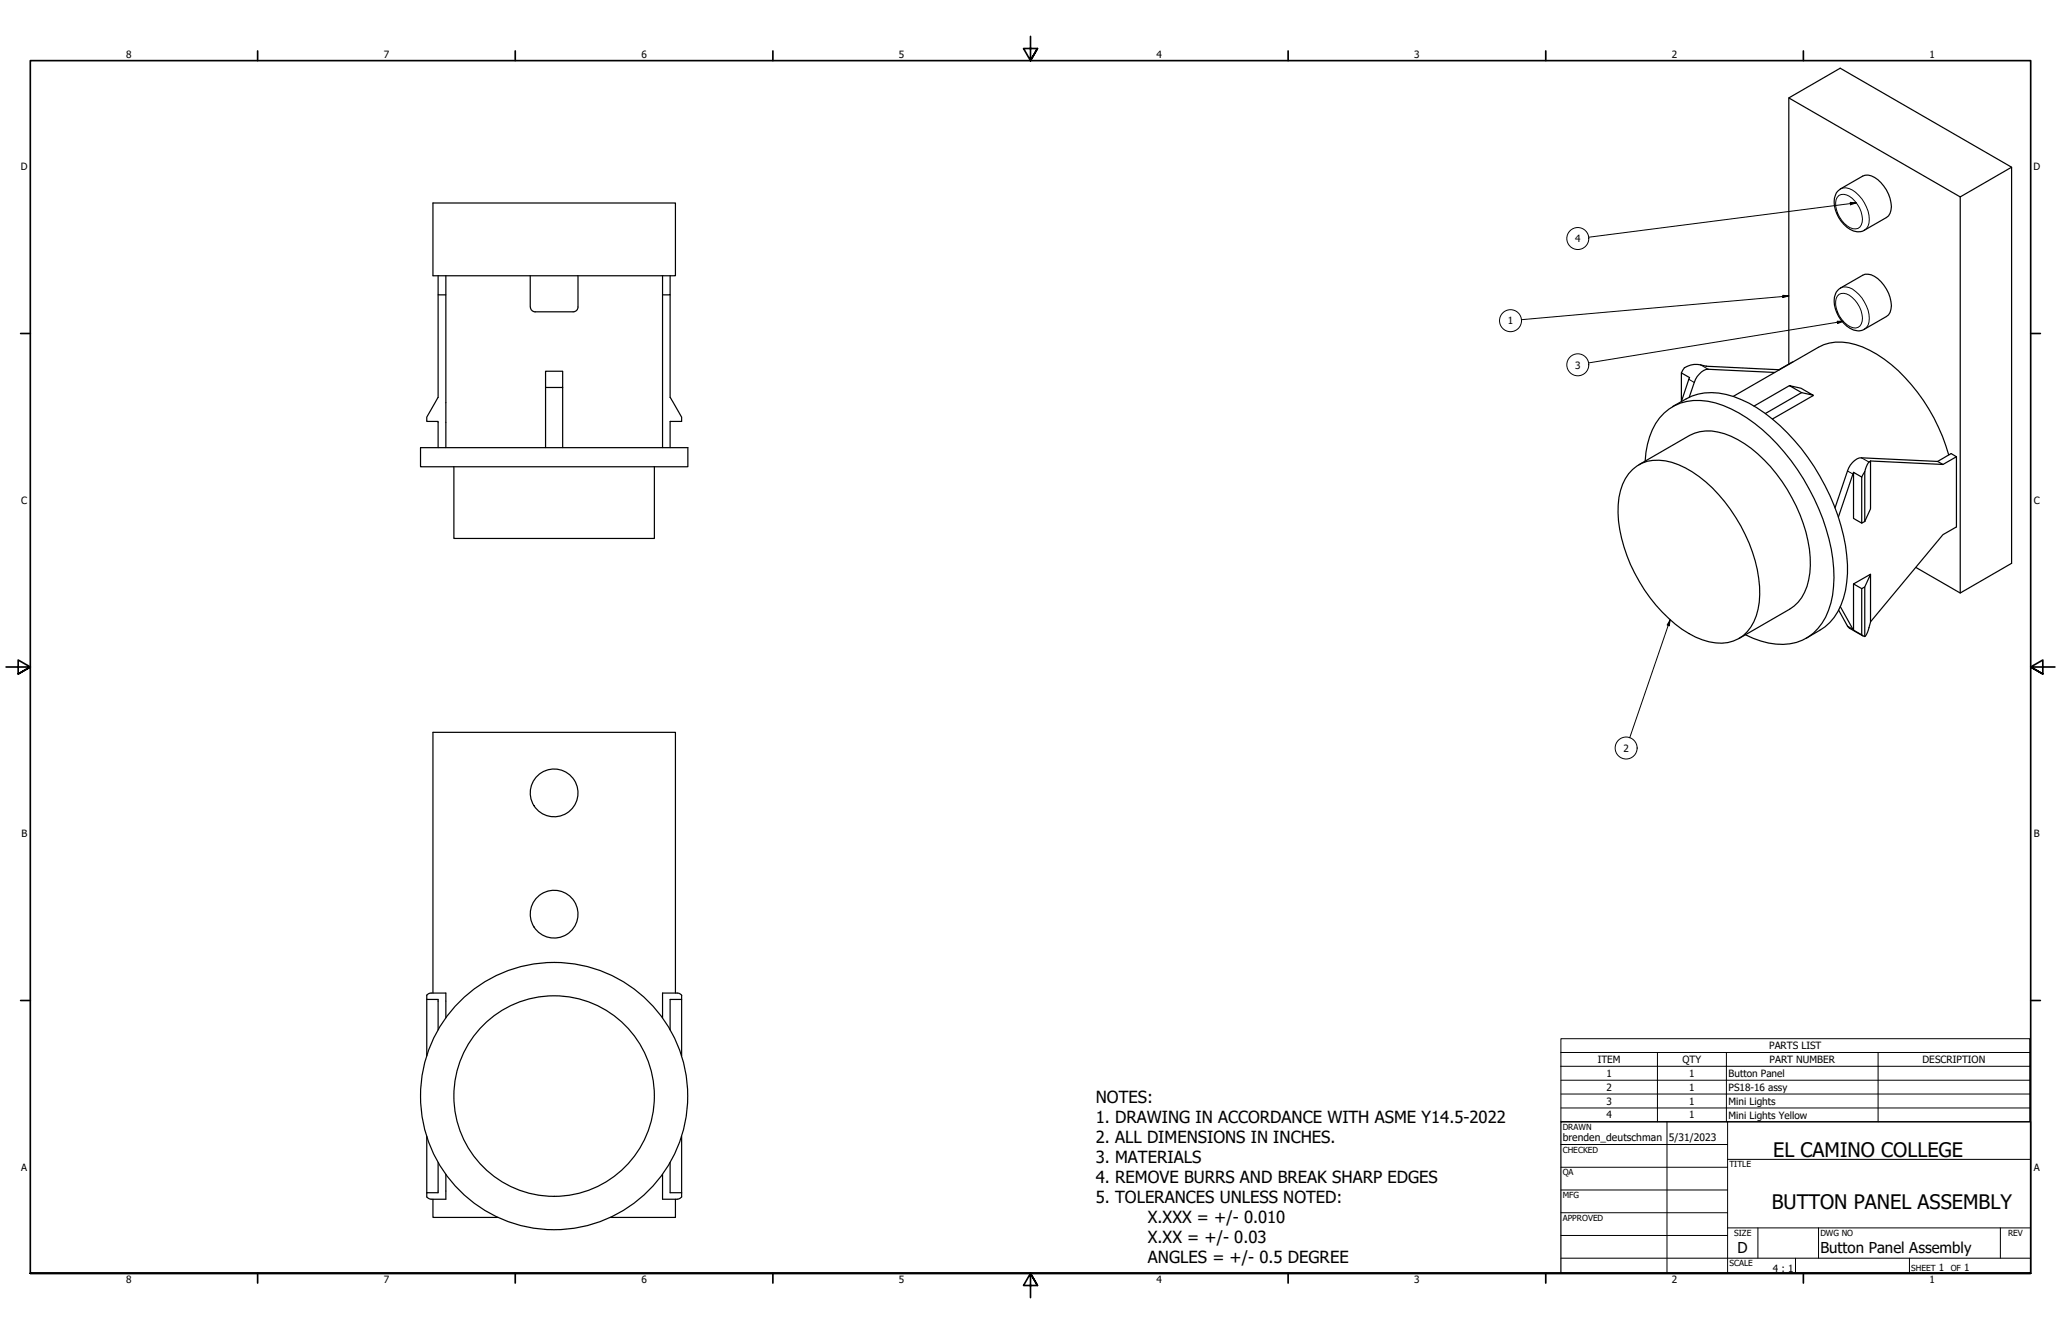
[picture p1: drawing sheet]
<svg xmlns="http://www.w3.org/2000/svg" width="864mm" height="559mm" viewBox="0 0 864 559" stroke-linecap="round" stroke-linejoin="round" font-family="sans-serif">
<!-- layer: Visible (ANSI) -->
<g fill="none" stroke="#000" stroke-width=".51">
<path d="M749.6 41l71.8 41.5 21.5-12.5v166l-21.5 12.4-18.6-10.7M842.9 70l-71.8-41.4-21.5 12.4v111.5M181.4 85h101.6v30.5h-101.6zM770 80.1l1.2-1 9.3-5.3a6.8 6.8 0 0 1 7.7 2.7 13.4 13.4 0 0 1 3.8 12.8l-.7 1.1-.9 .7-10.7 5.9a9.8 9.8 0 0 1-9.3-5.9 9.7 9.7 0 0 1-.4-11zM821.4 82.5v165.9M183.6 115.5v8h3.2M186.8 115.5v72M222.2 115.5v13.1M242.2 115.5v13.1l-.6 1.4-1.4 .6h-16M277.6 115.5v72M280.8 115.5v8h-3.2M183.6 123.5v43l-4.8 8.3v1.7h4.8v11"/>
<path d="M222.3 128.6l.5 1.4 1.5 .6M280.8 123.5v43l4.8 8.3v1.7h-4.8v11M770 121.7l1.2-1.1 9.3-5.3a6.6 6.6 0 0 1 7.7 2.7 13.4 13.4 0 0 1 3.8 12.9l-1.6 1.7-9.9 5.7a7.2 7.2 0 0 1-7.9-2.9 12.5 12.5 0 0 1-3.4-12.5zM743.7 156l-27.9-1.3a7.2 7.2 0 0 0-5.9 5.5l-2.1 6.2M745.4 154.9l-30.5-1.5a9.9 9.9 0 0 0-9.1 .7l-1.3 2.1M751.2 151.7l-5.7 3.2M228.6 162.3v25.2M235.8 162.3v-6.8h-7.2v6.8h7.2v25.2M700.8 170.3a27.3 27.3 0 0 1 16.4-5.8 43.1 43.1 0 0 1 25.4 11 89.8 89.8 0 0 1 31.5 61 33.1 33.1 0 0 1-7.3 24.2l-2.1 1.9-7.8 4.7M704.5 168.1v-11.9l3.5 2-3.5 10M726.2 166.1l35.7-20.6a22.4 22.4 0 0 1 21.6 1.2 68.5 68.5 0 0 1 28.7 32.2l1.7 3.9 2.6 7.8M749.8 161.5l4.8 1.1 5.1 2.9-4.8-1z"/>
<path d="M749.8 161.5l-14.9 8.6M754.9 164.5l-15.2 8.7M759.7 165.5l-17 10M176.2 187.5h112v8h-112zM190.2 195.5v30.1h84v-30.1M684.1 196.7a17.4 17.4 0 0 1 19.3-2 56.8 56.8 0 0 1 26 25.6 57.2 57.2 0 0 1 7.8 31.9 18.1 18.1 0 0 1-11 16.3 22.2 22.2 0 0 1-18.6-3.1 65.9 65.9 0 0 1-29.6-50.6 24 24 0 0 1 6.1-18.1zM686.7 194.7l21.2-12.3a18.9 18.9 0 0 1 17.5 .4 59.7 59.7 0 0 1 27.3 29.2 51.9 51.9 0 0 1 5.2 30.9 17.6 17.6 0 0 1-8 12.3l-21.2 12.3M689.4 193.2a27.5 27.5 0 0 1 10-21.9 23.6 23.6 0 0 1 22.7-1.4 70.1 70.1 0 0 1 31.1 26.8 84.1 84.1 0 0 1 15.3 45.3 30.5 30.5 0 0 1-8.7 23.2 22.4 22.4 0 0 1-21.9 3.3l-6.6-2.6M776.7 197.9l-6.4 18.7M780.1 199.8v19.3l1.3-.7M780.1 199.8l-3.4-1.9v19.3l3.4 1.9M781.4 197.6l1-3 1.4-1.4v20l-2.4 5.2"/>
<path d="M781.4 197.6l-1.3 2.2M781.4 197.6v20.8M783.8 193.2l30.3 1.4M819.8 191.3l-2.2-1.3-5.7 3.3-31.9-1.5a7.2 7.2 0 0 0-5.9 5.5l-5.2 15.4M819.8 191.3v29.4l-5.7 3.3-30.3 36.5M819.8 191.3l-5.7 3.3-2.2-1.3M770.4 255.6l4.1 7.2 6.1 3.6M771.1 254.1l5.6 9.9M776.7 244.6v19.4l3.4 1.9M781.4 245.9l-1.3 .7v19.3M783.8 240.6v20l-1.4 4.4-1 1.6v-20.7zM783.8 240.6l-7.1 4 3.4 2"/>
<path d="M780.1 265.9l1.3 .7M178.8 418.7v23.6M181.4 416v-109.2h101.6v109.2M285.6 418.7h-4.8v12.7M186.8 426.3v-10.3h-6.1l-1.3 .4-.6 .5v1.8h4.8v12.7M277.6 426.3v-10.3h6.2l1.3 .4 .5 .5v25.4M178.8 476v23.6M285.6 476v25.4l-.5 .5-1.3 .4h-6.2v-10.4M183.6 487v12.6h-4.8v1.8l.6 .5 1.3 .4h6.1v-10.4M280.8 487v12.6h4.8M181.4 502.3v7.7h27.3M283 502.3v7.7h-27.2"/>
<circle cx="232.2" cy="332.1" r="10"/>
<circle cx="232.2" cy="382.9" r="10"/>
<circle cx="232.2" cy="459.1" r="42"/>
<circle cx="232.2" cy="459.1" r="56"/>
</g>
<!-- layer: Visible Narrow (ANSI) -->
<path d="M771.2 79.1a6.8 6.8 0 0 1 7.7 2.8 13.2 13.2 0 0 1 3.9 12.8l-1.6 1.8M770.6 81.9a5.5 5.5 0 0 1 6.7 2.4 10.4 10.4 0 0 1 2.6 9.9 3.6 3.6 0 0 1-5.9 .4 11.7 11.7 0 0 1-4.6-11zM770.6 123.3a5.5 5.5 0 0 1 6.7 2.5 10.4 10.4 0 0 1 2.6 9.9 3.1 3.1 0 0 1-4.7 1.1 11.7 11.7 0 0 1-5.8-11.7zM771.2 120.6a5.5 5.5 0 0 1 6.4 1.5 15 15 0 0 1 5.5 12.8l-.3 1.3-1.6 1.7M707.6 158.9l2.3 1.3M712.6 152.8l3.2 1.9M774.1 197.3l2.3 1.3M780 191.8l3.1 1.7M774.1 262.3l2.3 1.3" fill="none" stroke="#000" stroke-width=".42"/>
<!-- layer: Symbol (ANSI) -->
<g fill="none" stroke="#000" stroke-width=".42">
<path d="M775.3 84.8l2.5 .2-2.4 .8zM777.8 85l-112.1 14.4M747 123.7l2.6 .3-2.5 .7zM749.6 124l-112.1 9.9M769.8 134.6h2.6l-2.4 .9zM772.4 134.6l-106.7 17.4M699.8 259.7l-.3 2.4-.9-.3zM699.8 259.7l-16.9 49.4M654 440.9v-5.8h196.5v5.8M654 440.9h196.5v5.8M654 440.9v29h196.5v-23.2M654 446.7h196.5"/>
<path d="M654 452.5h196.5M654 458.3h196.5M694.5 440.9v29M723.4 440.9v29M787 440.9v29M654 464.1h196.5"/>
<circle cx="661.1" cy="99.9" r="4.6"/>
<circle cx="632.9" cy="134.3" r="4.6"/>
<circle cx="661.1" cy="152.8" r="4.6"/>
<circle cx="681.4" cy="313.3" r="4.6"/>
</g>
<!-- layer: Border (ANSI) -->
<g fill="none" stroke="#000" stroke-width=".7">
<path d="M431.8 15.2v10.2l-2.9-5.1h5.8l-2.9 5.1 2.9-5.1M107.9 21.3v4.1M215.9 21.3v4.1M323.8 21.3v4.1M539.8 21.3v4.1M647.7 21.3v4.1M755.6 21.3v4.1M8.6 139.7h4.1M850.9 139.7h4.1M2.5 279.4h10.2l-5.1-2.9v5.8l5.1-2.9-5.1 2.9M861.1 279.4h-10.2l5.1-2.9v5.8l-5.1-2.9 5.1 2.9M8.6 419.1h4.1"/>
<path d="M850.9 419.1h4.1M12.7 533.4v-508h838.2v508h-838.2h838.2M107.9 533.4v4.1M215.9 533.4v4.1M323.8 533.4v4.1M434.7 538.5l-2.9-5.1 2.9 5.1h-5.8l2.9-5.1v10.2M539.8 533.4v4.1M647.7 533.4v4.1M755.6 533.4v4.1"/>
</g>
<!-- layer: Title (ANSI) -->
<g fill="none" stroke="#000" stroke-width=".42">
<path d="M654 479.4h69.9M698.5 469.9v63.5M723.9 469.9v63.5M654 488.9h69.9M654 498.5h69.9M723.9 485.6h127M654 508h69.9M654 517.5h69.9M723.9 514.3h127M736.6 514.3v12.7M762 514.3v12.7M838.2 514.3v12.7"/>
<path d="M654 527h196.9M752.3 527v6.4M800.1 527v6.4"/>
</g>
<path d="M654 469.9h196.9v63.5h-196.9z" fill="none" stroke="#000" stroke-width=".51"/>
<!-- layer: Symbol (ANSI) -->
<g fill="#000">
<path d="M775.3 84.8l2.5 .2-2.4 .8z" fill-rule="evenodd"/>
<path d="M747 123.7l2.6 .3-2.5 .7z" fill-rule="evenodd"/>
<path d="M769.8 134.6h2.6l-2.4 .9z" fill-rule="evenodd"/>
<path d="M699.8 259.7l-.3 2.4-.9-.3z" fill-rule="evenodd"/>
</g>
<g font-size="8.4">
<text x="743" y="484.7">EL CAMINO COLLEGE</text>
<text x="742.4" y="506.3">BUTTON PANEL ASSEMBLY</text>
</g>
<g font-size="7">
<text x="459.2" y="462">NOTES:</text>
<text x="459.2" y="470.4">1. DRAWING IN ACCORDANCE WITH ASME Y14.5-2022</text>
<text x="459.2" y="478.8">2. ALL DIMENSIONS IN INCHES.</text>
<text x="459.2" y="487.1">3. MATERIALS</text>
<text x="459.2" y="495.5">4. REMOVE BURRS AND BREAK SHARP EDGES</text>
<text x="459.2" y="503.9">5. TOLERANCES UNLESS NOTED:</text>
<text x="481" y="512.2">X.XXX = +/- 0.010</text>
<text x="481" y="520.6">X.XX = +/- 0.03</text>
<text x="481" y="529">ANGLES = +/- 0.5 DEGREE</text>
</g>
<g font-size="6.3">
<text x="728.1" y="524.9">D</text>
<text x="762.8" y="525">Button Panel Assembly</text>
</g>
<g font-size="4.3">
<text x="654.8" y="478">brenden_deutschman</text>
<text x="699.3" y="478">5/31/2023</text>
</g>
<g font-size="4.2">
<text x="52.8" y="24.4">8</text>
<text x="160.8" y="24.4">7</text>
<text x="268.7" y="24.4">6</text>
<text x="376.7" y="24.4">5</text>
<text x="484.6" y="24.4">4</text>
<text x="592.6" y="24.4">3</text>
<text x="700.5" y="24.4">2</text>
<text x="808.5" y="24.4">1</text>
<text x="8.8" y="71.4">D</text>
<text x="852" y="71.4">D</text>
<text x="660" y="101.5">4</text>
<text x="631.8" y="135.9">1</text>
<text x="660" y="154.4">3</text>
<text x="8.9" y="211.1">C</text>
<text x="852.2" y="211.1">C</text>
<text x="680.2" y="314.9">2</text>
<text x="9" y="350.8">B</text>
<text x="852.2" y="350.8">B</text>
<text x="741.3" y="439.5">PARTS LIST</text>
<text x="669.5" y="445.3">ITEM</text>
<text x="705" y="445.3">QTY</text>
<text x="741.5" y="445.3">PART NUMBER</text>
<text x="805.6" y="445.3">DESCRIPTION</text>
<text x="673.2" y="451.1">1</text>
<text x="707.8" y="451.1">1</text>
<text x="724.3" y="451.2">Button Panel</text>
<text x="673.2" y="456.9">2</text>
<text x="707.8" y="456.9">1</text>
<text x="724.3" y="456.9">PS18-16 assy</text>
<text x="673.2" y="462.7">3</text>
<text x="707.8" y="462.7">1</text>
<text x="724.3" y="462.8">Mini Lights</text>
<text x="673.2" y="468.5">4</text>
<text x="707.8" y="468.5">1</text>
<text x="724.3" y="468.6">Mini Lights Yellow</text>
<text x="8.9" y="490.5">A</text>
<text x="852.2" y="490.5">A</text>
<text x="742.9" y="532.6">4 : 1</text>
<text x="812.4" y="532.6">1</text>
<text x="823" y="532.6">1</text>
<text x="52.8" y="537.5">8</text>
<text x="160.8" y="537.5">7</text>
<text x="268.7" y="537.5">6</text>
<text x="376.7" y="537.5">5</text>
<text x="484.6" y="537.5">4</text>
<text x="592.6" y="537.5">3</text>
<text x="700.5" y="537.5">2</text>
<text x="808.5" y="537.5">1</text>
</g>
<g font-size="3.5">
<text x="654.8" y="473.2">DRAWN</text>
<text x="654.8" y="482.8">CHECKED</text>
<text x="724.7" y="488.9">TITLE</text>
<text x="654.8" y="492.3">QA</text>
<text x="654.8" y="501.8">MFG</text>
<text x="654.8" y="511.4">APPROVED</text>
<text x="726.7" y="517.7">SIZE</text>
<text x="762.8" y="517.7">DWG NO</text>
<text x="841.4" y="517.7">REV</text>
<text x="724.7" y="530.4">SCALE</text>
<text x="800.9" y="532.6">SHEET</text>
<text x="817.4" y="532.6">OF</text>
</g>
</svg>
